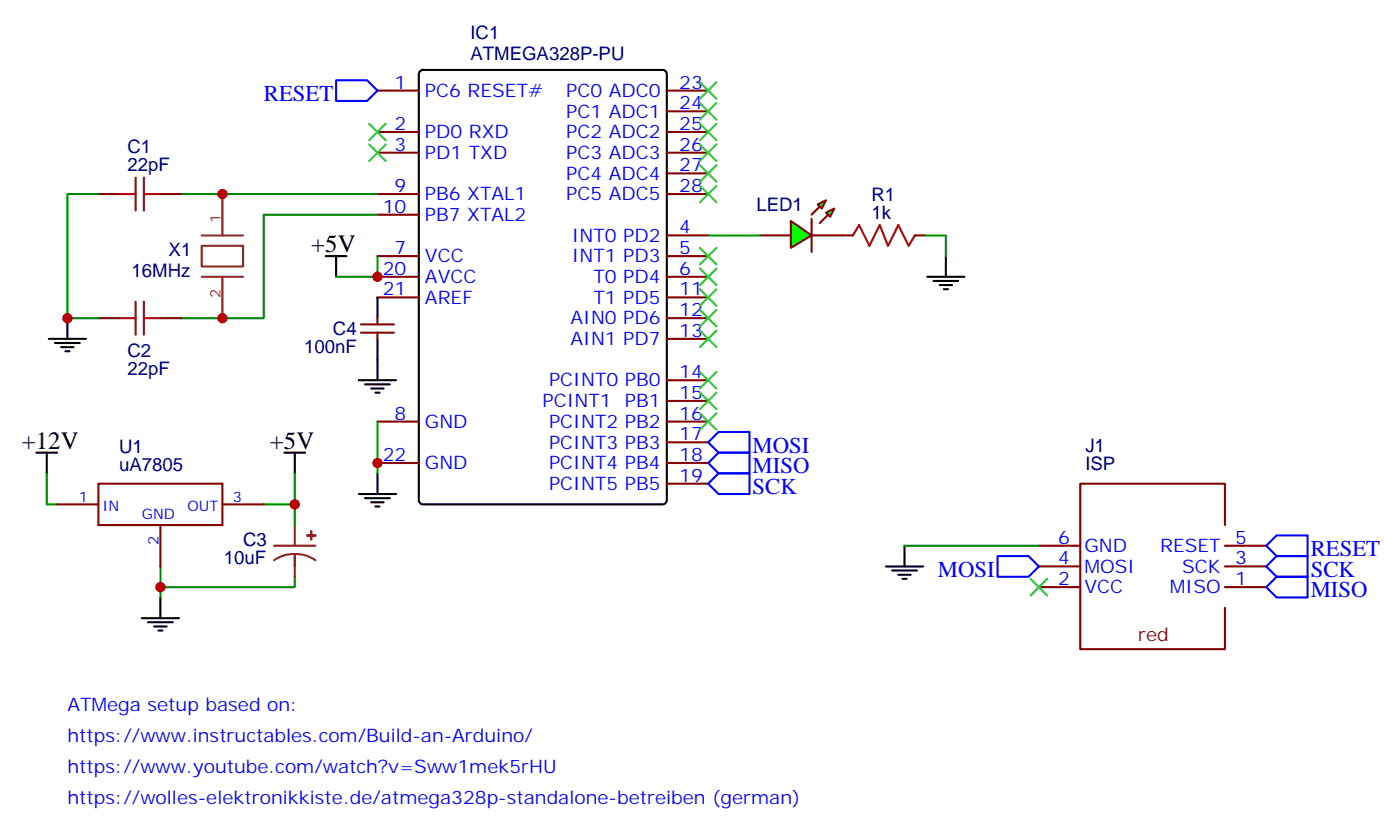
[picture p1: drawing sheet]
<svg xmlns="http://www.w3.org/2000/svg" width="239mm" height="142mm" viewBox="0 0 239 142" stroke-linecap="round" stroke-linejoin="round" font-family="sans-serif">
<g fill="none" stroke="#000" stroke-width=".35">
<path d="M71.7 12.1l.5-.2h40.9a.71 .71 0 0 1 .7 .7v72.7a.76 .76 0 0 1-.7 .7h-40.9a.76 .76 0 0 1-.7-.7v-72.7zM8.3 57.8h6.4M9.4 58.5h4.2M10.4 59.2h2.2M11.1 59.9h.8M11.5 54.3v3.5M55.6 43.7h3.5M57.4 43.7v3.5M64.4 50.7v3.6M64.4 57.8v7M6.2 77.2h3.5M8 77.2v3.5"/>
<path d="M48.5 77.2h3.6M50.3 77.2v3.5M61.2 64.8h6.4M62.3 65.5h4.2M63.4 66.3h2.1M64.1 67h.7M61.2 84.2h6.4M62.3 84.9h4.2M63.4 85.7h2.1M64.1 86.4h.7M64.4 80.7v3.5M151.2 96.6h6.4"/>
<path d="M152.3 97.3h4.2M153.3 98h2.1M154 98.7h.7M154.4 93.1v3.5M24.2 105.4h6.4M25.3 106.1h4.2M26.3 106.8h2.1M27 107.5h.7M27.4 101.9v3.5"/>
</g>
<g fill="none" stroke="#870000" stroke-width=".35">
<path d="M64.4 15.5h7.1M113.8 15.5h7.1M113.8 19h7.1M16.8 33.1h3.5M27.4 33.1h3.5M64.4 22.5h7.1M64.4 26h7.1M64.4 33.1h7.1M64.4 36.6h7.1M113.8 22.5h7.1M113.8 26h7.1M113.8 33.1h7.1"/>
<path d="M113.8 29.6h7.1M16.8 54.3h3.5M27.4 54.3h3.5M61.6 56.7h5.6M61.6 55.3h5.6M64.4 43.7h7.1M64.4 47.2h7.1M64.4 50.7h7.1M64.4 54.3v1M64.4 56.7v1.1M113.8 40.1h7.1M113.8 43.7h7.1"/>
<path d="M113.8 47.2h7.1M113.8 50.7h7.1M113.8 54.3h7.1M113.8 57.8h7.1M129.7 40.1h5.3M138.5 40.1h5.3M64.4 71.9h7.1M64.4 79h7.1M113.8 71.9h7.1M113.8 64.8h7.1M113.8 68.4h7.1M113.8 75.4h7.1"/>
<path d="M113.8 79h7.1M9.7 86h7.1M16.8 82.5h21.2v7h-21.2zM27.4 89.5v7.1M38 86h7M113.8 82.5h7.1M177.3 96.6h7.1M177.3 93.1h7.1M209.1 89.5v-7h-24.7v28.2h24.7v-7.1M209.1 96.6h7M209.1 93.1h7M177.3 100.1h7.1"/>
<path d="M209.1 100.1h7"/>
</g>
<path d="M16.8 33.1h-5.3v21.2h5.3M30.9 33.1h33.5M64.4 36.6h-19.4v17.7h-14.1M64.4 43.7v3.5h-7M64.4 71.9v8.8M8 80.7v5.3h1.7M27.4 96.6v5.3M50.3 80.7v5.3h-5.3M50.3 98.4v1.7h-22.9M50.3 86v3.5M154.4 93.1h22.9" fill="none" stroke="#008700" stroke-width=".35"/>
<path d="M20.3 33.1h2.8M23.1 30.3v5.6M24.6 33.1h2.8M24.6 30.3v5.6M20.3 54.3h2.8M23.1 51.4v5.7M24.6 51.4v5.7M24.6 54.3h2.8" fill="none" stroke="#a10000" stroke-width=".35"/>
<path d="M38 33.1v7M34.4 41.9h7.1v3.5h-7.1zM34.4 40.1h7.1M34.4 47.2h7.1M38 47.2v7.1M46.8 93.1h7M50.3 94.5a5.7 5.7 0 0 0-3.5 1M50.3 94.5a5.8 5.8 0 0 1 3.5 1M50.3 89.5v3.6M50.3 94.5v3.9" fill="none" stroke="#8c2424" stroke-width=".35"/>
<g fill="#8c2424" stroke="#8c2424" stroke-width=".35">
<path d="M52.4 91.3h1.4z"/>
<path d="M53.1 90.6v1.4z"/>
</g>
<path d="M57.4 13.7h5.3l1.7 1.8-1.7 1.7h-5.3zM122.6 77.2h5.3v3.5h-5.3l-1.7-1.7zM122.6 73.7h5.3v3.5h-5.3l-1.7-1.8zM122.6 80.7h5.3v3.5h-5.3l-1.7-1.7zM170.3 94.8h5.2l1.8 1.8-1.8 1.8h-5.2zM216.1 96.6l1.8-1.8h5.3v3.6h-5.3zM217.9 98.4h5.3v3.5h-5.3l-1.8-1.8zM217.9 91.3h5.3v3.5h-5.3l-1.8-1.7z" fill="none" stroke="#00f" stroke-width=".35"/>
<g fill="#0f0" stroke="#870000" stroke-width=".35">
<path d="M141 36.3l1.4-.7-.7 1.4z"/>
<path d="M139.6 34.9l1.4-.8-.7 1.5z"/>
</g>
<g fill="#870000" stroke="#870000" stroke-width=".35">
<path d="M141.3 36.6l-1.4 1.4z"/>
<path d="M138.5 36.6l1.4-1.4z"/>
</g>
<path d="M138.5 37.3v5.7z" fill="#f00" stroke="#870000" stroke-width=".35"/>
<path d="M135 37.7l3.5 2.4-3.5 2.2z" fill="#0f0" stroke="#870000" stroke-width=".35"/>
<path d="M145.6 40.1l1-1.7 1.8 3.5 1.7-3.5 1.5 3.5 1.7-3.5 1.8 3.5 1-1.8" fill="none" stroke="#a10000" stroke-width=".35"/>
<path d="M143.8 40.1h1.8M156.1 40.1h1.8" fill="none" stroke="#870000" stroke-width=".35"/>
<path d="M120.9 40.1h8.8M157.9 40.1h3.5v3.6" fill="none" stroke="#008700" stroke-width=".35"/>
<path d="M158.3 47.2h6.3M159.3 47.9h4.2M160.4 48.6h2.1M161.1 49.3h.7M161.4 43.7v3.5" fill="none" stroke="#000" stroke-width=".35"/>
<g fill="none" stroke="#3c3" stroke-width=".35">
<path d="M119.5 17.6l2.8 2.8M119.5 14l2.8 2.9M122.3 17.6l-2.8 2.8M122.3 14l-2.8 2.9M63 21.1l2.8 2.8M63 24.6l2.8 2.8M65.8 21.1l-2.8 2.8M65.8 24.6l-2.8 2.8M119.5 31.7l2.8 2.8M119.5 28.2l2.8 2.8M119.5 24.6l2.8 2.8M119.5 21.1l2.8 2.8"/>
<path d="M122.3 31.7l-2.8 2.8M122.3 28.2l-2.8 2.8M122.3 24.6l-2.8 2.8M122.3 21.1l-2.8 2.8M119.5 56.4l2.8 2.8M119.5 52.8l2.8 2.9M119.5 49.3l2.8 2.8M119.5 45.8l2.8 2.8M119.5 42.3l2.8 2.8M122.3 56.4l-2.8 2.8M122.3 52.8l-2.8 2.9M122.3 49.3l-2.8 2.8"/>
<path d="M122.3 45.8l-2.8 2.8M122.3 42.3l-2.8 2.8M119.5 70.5l2.8 2.8M119.5 67l2.8 2.8M119.5 63.4l2.8 2.9M122.3 70.5l-2.8 2.8M122.3 67l-2.8 2.8M122.3 63.4l-2.8 2.9M175.9 98.7l2.8 2.8M178.7 98.7l-2.8 2.8"/>
</g>
<g fill="#c00">
<circle cx="64.4" cy="79" r=".88"/>
<circle cx="11.5" cy="54.3" r=".88"/>
<circle cx="27.4" cy="100.1" r=".88"/>
<circle cx="50.3" cy="86" r=".88"/>
<circle cx="38" cy="33.1" r=".88"/>
<circle cx="38" cy="54.3" r=".88"/>
<circle cx="64.4" cy="47.2" r=".88"/>
</g>
<g font-size="4.2">
<text x="53.1" y="43">+5V</text>
<text x="3.7" y="76.5">+12V</text>
<text x="46.1" y="76.5">+5V</text>
</g>
<g font-size="3.9" fill="#00f">
<text x="45" y="17.2">RESET</text>
<text x="128.4" y="77.2">MOSI</text>
<text x="128.4" y="80.7">MISO</text>
<text x="128.4" y="84.2">SCK</text>
<text x="223.7" y="94.8">RESET</text>
<text x="160.1" y="98.4">MOSI</text>
<text x="223.7" y="101.9">MISO</text>
<text x="223.7" y="98.4">SCK</text>
</g>
<g font-size="3.2" fill="#000080">
<text x="80.3" y="10.2">ATMEGA328P-PU</text>
<text x="80.3" y="6.6">IC1</text>
<text x="21.7" y="29.2">22pF</text>
<text x="21.7" y="26.1">C1</text>
<text x="129.1" y="36">LED1</text>
<text x="148.7" y="34.2">R1</text>
<text x="148.7" y="37.3">1k</text>
<text x="22.5" y="47.2">16MHz</text>
<text x="28.8" y="43.7">X1</text>
<text x="56.8" y="57.2">C4</text>
<text x="21.7" y="63.9">22pF</text>
<text x="21.7" y="60.8">C2</text>
<text x="51.9" y="60.3">100nF</text>
<text x="20.3" y="77.2">U1</text>
<text x="185.2" y="77">J1</text>
<text x="20.3" y="80.3">uA7805</text>
<text x="185.2" y="80.1">ISP</text>
<text x="41.5" y="93.1">C3</text>
<text x="38.2" y="96.2">10uF</text>
</g>
<g font-size="3.2" fill="#00f">
<text x="67.3" y="15.1">1</text>
<text x="72.5" y="16.5">PC6 RESET#</text>
<text x="96.6" y="16.5">PC0 ADC0</text>
<text x="115.9" y="15.1">23</text>
<text x="67.3" y="22.2">2</text>
<text x="72.5" y="23.6">PD0 RXD</text>
<text x="96.6" y="20">PC1 ADC1</text>
<text x="96.6" y="23.6">PC2 ADC2</text>
<text x="115.9" y="18.6">24</text>
<text x="115.9" y="22.2">25</text>
<text x="67.3" y="25.7">3</text>
<text x="72.5" y="27.1">PD1 TXD</text>
<text x="96.6" y="27.1">PC3 ADC3</text>
<text x="115.9" y="25.7">26</text>
<text x="115.9" y="29.2">27</text>
<text x="67.3" y="32.7">9</text>
<text x="72.5" y="34.1">PB6 XTAL1</text>
<text x="96.6" y="30.6">PC4 ADC4</text>
<text x="96.6" y="34.1">PC5 ADC5</text>
<text x="115.9" y="32.7">28</text>
<text x="65.3" y="36.3">10</text>
<text x="72.5" y="37.7">PB7 XTAL2</text>
<text x="97.6" y="41.2">INT0 PD2</text>
<text x="115.9" y="39.8">4</text>
<text x="65.3" y="46.8">20</text>
<text x="67.3" y="43.3">7</text>
<text x="72.5" y="44.7">VCC</text>
<text x="97.6" y="44.7">INT1 PD3</text>
<text x="115.9" y="43.3">5</text>
<text x="115.9" y="46.8">6</text>
<text x="65.3" y="50.4">21</text>
<text x="72.5" y="48.3">AVCC</text>
<text x="72.5" y="51.8">AREF</text>
<text x="101.3" y="48.3">T0 PD4</text>
<text x="101.3" y="51.8">T1 PD5</text>
<text x="115.9" y="50.4">11</text>
<text x="115.9" y="53.9">12</text>
<text x="97.4" y="55.3">AIN0 PD6</text>
<text x="97.4" y="58.8">AIN1 PD7</text>
<text x="115.9" y="57.4">13</text>
<text x="93.7" y="65.9">PCINT0 PB0</text>
<text x="115.9" y="64.5">14</text>
<text x="67.3" y="71.5">8</text>
<text x="92.6" y="69.4">PCINT1</text>
<text x="106.6" y="69.4">PB1</text>
<text x="115.9" y="68">15</text>
<text x="115.9" y="71.5">16</text>
<text x="72.5" y="73">GND</text>
<text x="93.7" y="73">PCINT2 PB2</text>
<text x="93.7" y="76.5">PCINT3 PB3</text>
<text x="115.9" y="75.1">17</text>
<text x="65.3" y="78.6">22</text>
<text x="72.5" y="80">GND</text>
<text x="93.7" y="80">PCINT4 PB4</text>
<text x="93.7" y="83.5">PCINT5 PB5</text>
<text x="115.9" y="78.6">18</text>
<text x="115.9" y="82.1">19</text>
<text x="180.6" y="92.7">6</text>
<text x="185.1" y="94.1">GND</text>
<text x="198" y="94.1">RESET</text>
<text x="210.8" y="92.7">5</text>
<text x="180.6" y="99.8">2</text>
<text x="180.6" y="96.2">4</text>
<text x="185.1" y="101.2">VCC</text>
<text x="185.1" y="97.6">MOSI</text>
<text x="199.7" y="101.2">MISO</text>
<text x="201.8" y="97.6">SCK</text>
<text x="210.8" y="99.8">1</text>
<text x="210.8" y="96.2">3</text>
<text x="11.5" y="121.3">ATMega setup based on:</text>
<text x="11.5" y="126.6">https://www.instructables.com/Build-an-Arduino/</text>
<text x="11.5" y="131.9">https://www.youtube.com/watch?v=Sww1mek5rHU</text>
<text x="11.5" y="137.2">https://wolles-elektronikkiste.de/atmega328p-standalone-betreiben (german)</text>
</g>
<text font-size="3.2" fill="#800" x="194.2" y="109.3">red</text>
<g font-size="2.5" fill="#8d2323">
<text x="37.6" y="38" transform="rotate(-90 37.6 38)">1</text>
<text x="37.6" y="50.9" transform="rotate(-90 37.6 50.9)">2</text>
</g>
<g font-size="2.5" fill="#00f">
<text x="13.5" y="85.7">1</text>
<text x="17.5" y="87.1">IN</text>
<text x="24.2" y="88.5">GND</text>
<text x="32" y="87.1">OUT</text>
<text x="39.7" y="85.7">3</text>
<text x="27" y="92.9" transform="rotate(-90 27 92.9)">2</text>
</g>
</svg>
